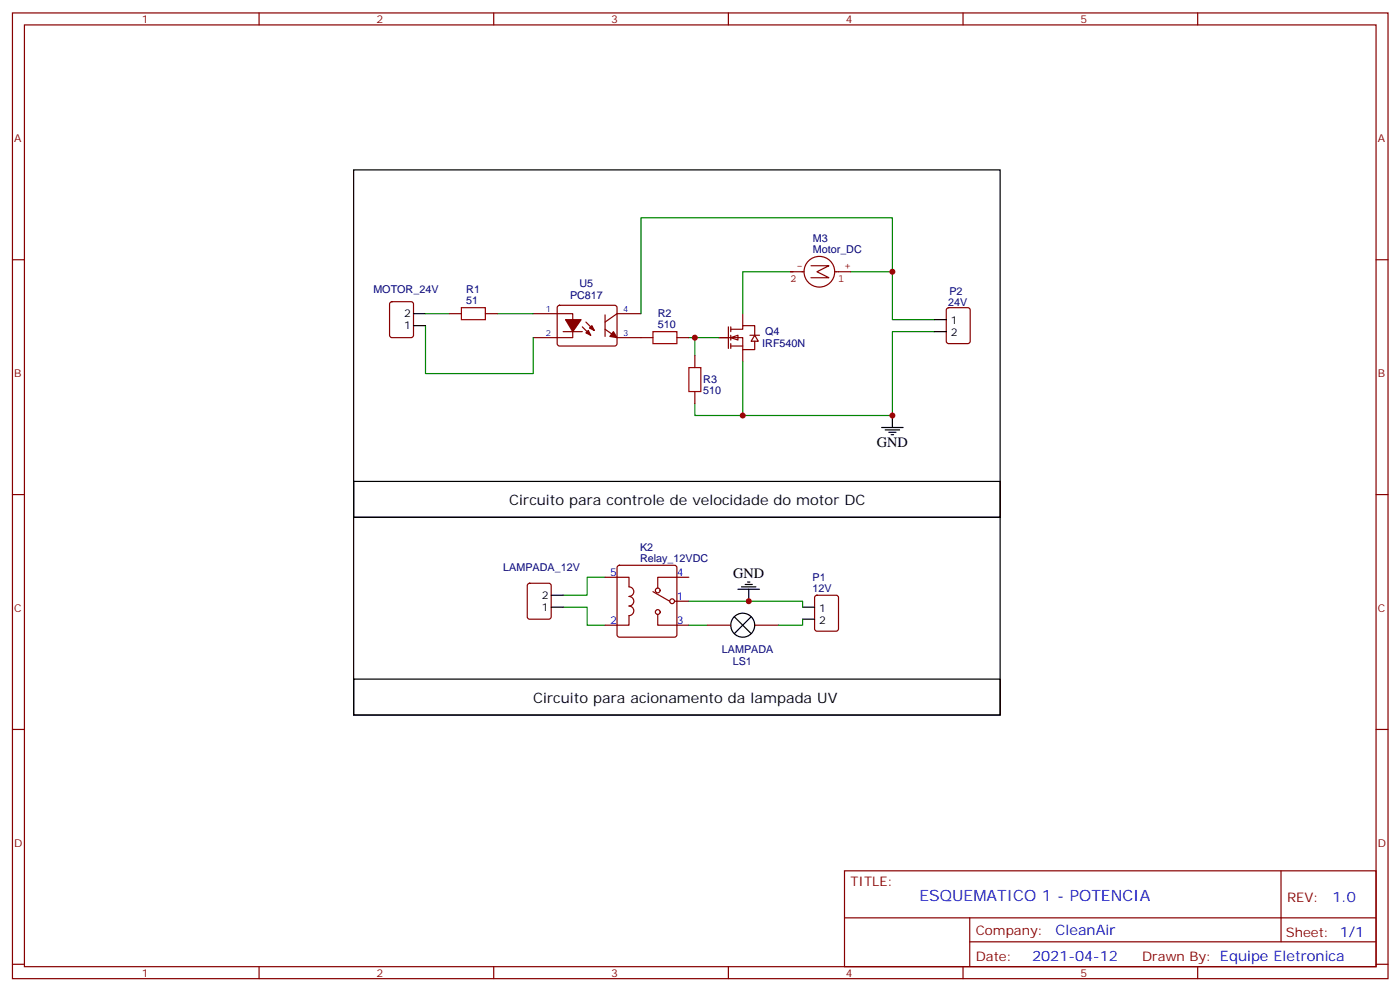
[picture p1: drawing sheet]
<svg xmlns="http://www.w3.org/2000/svg" width="413mm" height="292mm" viewBox="0 0 413 292" stroke-linecap="round" stroke-linejoin="round" font-family="sans-serif">
<g fill="none" stroke="#870000" stroke-width=".35">
<path d="M3.7 3.8h405.3v284.3h-405.3zM7.2 7.3h398.3v277.3h-398.3zM76.3 3.8v3.5M145.5 3.8v3.5M214.6 3.8v3.5M283.8 3.8v3.5M352.9 3.8v3.5M3.7 76.5h3.5M405.5 76.5h3.5M3.7 145.6h3.5M405.5 145.6h3.5M155.6 171.9l.5-.2h5.6l.7 .5v9.4l-.4 .7h-5.9l-.7-.4v-9.5z"/>
<path d="M178.3 170h7v2.8a1.41 1.41 0 0 1 1.5 1.4 1.41 1.41 0 0 1-1.5 1.4 1.41 1.41 0 0 1 1.5 1.4 1.41 1.41 0 0 1-1.5 1.4 1.41 1.41 0 0 1 1.5 1.4 1.41 1.41 0 0 1-1.5 1.5v2.8h-7M182.1 166.6l.4-.2h16.3l.5 .2 .2 .5v19.8l-.3 .5-.4 .2h-16.3l-.5-.2-.2-.5v-19.8zM192.4 174.2l4.9 2.8M198.8 177h4.2M203 170h-9.2v3.1M240.3 175.5l.4-.2h5.7l.6 .4 .1 9.4-.5 .7h-5.9l-.6-.4-.1-9.4zM193.8 180.9v3.2h9.2M208.3 184.1h7M222.4 184.1h7M3.7 214.8h3.5M405.5 214.8h3.5M248.8 256.4h156.7v28.2h-156.7z"/>
<path d="M377.5 256.4v20.9M248.9 270.2h156.5M285.8 277.3h119.6M285.8 270.2v14.2M3.7 283.9h3.5M76.3 284.6v3.5M145.5 284.6v3.5M214.6 284.6v3.5M283.8 284.6v3.5M352.9 284.6v3.5M405.5 283.9h3.5"/>
<circle cx="193.8" cy="173.8" r=".71"/>
<circle cx="198" cy="177" r=".71"/>
<circle cx="193.8" cy="180.2" r=".71"/>
</g>
<path d="M165.9 178.8h7.1v5.3h5.3M178.3 170h-5.3v5.3h-7.1M203 177h33.5v1.8M203 184.1h5.3M236.5 182.3v1.8h-7.1" fill="none" stroke="#008700" stroke-width=".35"/>
<g fill="none" stroke="#000" stroke-width=".35">
<path d="M162.4 178.8h3.5M162.4 175.3h3.5M217.5 173.5h6.3M218.5 172.8h4.2M219.6 172.1h2.1M220.3 171.4h.7M220.6 173.5v3.5M236.5 178.8h3.5M216.4 181.6l4.9 4.9M221.3 181.6l-4.9 4.9M236.5 182.3h3.5"/>
<circle cx="218.9" cy="184.1" r="3.5"/>
</g>
<g fill="#fff" stroke="#870000" stroke-width=".35">
<path d="M215.3 99.4l2.2-.7v1.4z"/>
<path d="M222.4 98.7l1 1.8h-2.1z"/>
</g>
<g fill="none" stroke="#870000" stroke-width=".35">
<path d="M115 89l.5-.2h5.6l.7 .5v9.4l-.4 .7h-5.9l-.7-.4v-9.5zM132.4 92.4h3.6M143 92.4h3.5M157.1 92.4h11.7v7h-11.7M164.4 90.1l.5-.2h16.5l.4 .7v10.9l-.7 .4-16.5-.1-.4-.6v-10.6zM165.9 97.6h5.7M171.6 96.2l2.5 2.5M172.6 94.8l2.5 2.5M178.3 96.9l3.5 2.5h10.6M178.3 92.7v6.4M188.9 92.4h-7.1l-3.5 2.4M199.5 99.4h3.5"/>
<path d="M211.8 99.4h7.1v3.5h3.5v-2.4M214.6 96.2v6.4M215.3 96.9h3.6v-1h3.5v2.8M215.3 96.2v1.4M215.3 98.7v1.4M218.9 92.4v3.5M221 98.7h2.8M279.1 90.8l.4-.2h5.7l.6 .4 .1 9.5-.5 .6-5.9 .1-.6-.5-.1-9.4zM204.8 104.7v3.5M204.8 115.3v3.5M215.3 101.9h3.6M215.3 101.2v1.4"/>
<path d="M218.9 102.9v3.6"/>
</g>
<g fill="#870000" stroke="#870000" stroke-width=".35">
<path d="M166.7 94.1h4.5l-2.4 3.5z"/>
<path d="M173.7 96.6l.7-.7 .7 1.4z"/>
<path d="M172.6 98l.8-.7 .7 1.4z"/>
<path d="M180.8 97.6l1 1.8-2.1-.3z"/>
</g>
<path d="M125.4 95.9v14.1h31.7v-10.6M125.4 92.4h7M146.5 92.4h10.6M203 99.4h8.8M204.8 99.4v5.3M233 80h-14.1v12.4M250.6 80h12.4v14.1h12.3M263 80v-15.9h-74.1v28.3M275.3 97.6h-12.3v24.7h-44.1v-15.8M204.8 118.8v3.5h14.1" fill="none" stroke="#008700" stroke-width=".35"/>
<g fill="none" stroke="#000" stroke-width=".35">
<path d="M104.2 50h190.5v102.3h-190.5zM121.8 95.9h3.6M121.8 92.4h3.6M275.3 94.1h3.5M275.3 97.6h3.5M259.8 125.9h6.3M260.8 126.6h4.3M261.9 127.3h2.1M262.6 128h.7M263 122.3v3.6M104.2 152.3h190.5v58.2h-190.5zM104.2 141.7h190.5v10.6h-190.5z"/>
<path d="M104.2 200h190.5v10.5h-190.5z"/>
</g>
<path d="M239 78.2h5.3l-3.6 1.8 3.6 1.8h-5.3M233 80h3.9M241.2 84.5a4.5 4.5 0 0 1-3.7-6.6 4.5 4.5 0 0 1 7.6-.5 4.5 4.5 0 0 1-2.8 7.1h-.9M246 80h4.6" fill="none" stroke="#850000" stroke-width=".35"/>
<path d="M136 90.6h7v3.5h-7zM192.4 97.6h7.1v3.6h-7.1zM203 108.2h3.5v7.1h-3.5z" fill="none" stroke="#a10000" stroke-width=".35"/>
<g fill="#c00">
<circle cx="220.6" cy="177" r=".88"/>
<circle cx="263" cy="80" r=".88"/>
<circle cx="263" cy="122.3" r=".88"/>
<circle cx="204.8" cy="99.4" r=".88"/>
<circle cx="218.9" cy="122.3" r=".88"/>
</g>
<text font-size="4.6" fill="#00f" x="270.9" y="265.4">ESQUEMATICO 1 - POTENCIA</text>
<g font-size="4.2">
<text x="258.4" y="131.5">GND</text>
<text x="150.1" y="148.8">Circuito para controle de velocidade do motor DC</text>
<text x="216" y="170.2">GND</text>
<text x="157.1" y="207">Circuito para acionamento da lampada UV</text>
</g>
<g font-size="4.2" fill="#00f">
<text x="392.6" y="265.7">1.0</text>
<text x="311" y="275.2">CleanAir</text>
<text x="304.1" y="283">2021-04-12</text>
</g>
<g font-size="3.9" fill="#800">
<text x="250.6" y="261">TITLE:</text>
<text x="379.2" y="265.7">REV:</text>
<text x="287.5" y="275.2">Company:</text>
<text x="378.9" y="275.8">Sheet: 1/1</text>
<text x="287.5" y="282.9">Date:</text>
<text x="336.6" y="282.9">Drawn By: Equipe Eletronica</text>
</g>
<g font-size="3.2" fill="#800">
<text x="41.8" y="6.8">1</text>
<text x="110.9" y="6.8">2</text>
<text x="180.1" y="6.8">3</text>
<text x="249.2" y="6.8">4</text>
<text x="318.3" y="6.8">5</text>
<text x="4.2" y="41.9">A</text>
<text x="406" y="41.9">A</text>
<text x="4.2" y="111.1">B</text>
<text x="406" y="111.1">B</text>
<text x="4.2" y="180.2">C</text>
<text x="406" y="180.2">C</text>
<text x="4.2" y="249.3">D</text>
<text x="406" y="249.3">D</text>
<text x="41.8" y="287.6">1</text>
<text x="110.9" y="287.6">2</text>
<text x="180.1" y="287.6">3</text>
<text x="249.2" y="287.6">4</text>
<text x="318.3" y="287.6">5</text>
</g>
<g font-size="3.2" fill="#000080">
<text x="239.5" y="71.3">M3</text>
<text x="239.5" y="74.4">Motor_DC</text>
<text x="110" y="86.4">MOTOR_24V</text>
<text x="137.4" y="89.5">51</text>
<text x="137.4" y="86.4">R1</text>
<text x="168" y="88.1">PC817</text>
<text x="170.7" y="84.6">U5</text>
<text x="279.4" y="90">24V</text>
<text x="279.8" y="86.9">P2</text>
<text x="193.8" y="93.4">R2</text>
<text x="193.8" y="96.6">510</text>
<text x="225.5" y="98.7">Q4</text>
<text x="224.6" y="102.2">IRF540N</text>
<text x="207.2" y="112.8">R3</text>
<text x="207.2" y="116">510</text>
<text x="188.6" y="165.4">Relay_12VDC</text>
<text x="188.6" y="162.2">K2</text>
<text x="148.3" y="168.2">LAMPADA_12V</text>
<text x="239.4" y="171">P1</text>
<text x="239.4" y="174.2">12V</text>
<text x="212.7" y="192.3">LAMPADA</text>
<text x="215.9" y="195.8">LS1</text>
</g>
<g font-size="3.2" fill="#840000">
<text x="232.8" y="83">2</text>
<text x="234.7" y="79.3">-</text>
<text x="246.9" y="83">1</text>
<text x="248.8" y="79.3">+</text>
</g>
<g font-size="3.2">
<text x="119.1" y="93.4">2</text>
<text x="280.1" y="95.5">1</text>
<text x="119.1" y="96.9">1</text>
<text x="280.1" y="99.1">2</text>
<text x="159.7" y="179.8">1</text>
<text x="159.7" y="176.3">2</text>
<text x="241.3" y="180.2">1</text>
<text x="241.3" y="183.7">2</text>
</g>
<g font-size="3.2" fill="#00f">
<text x="179.8" y="169.6">5</text>
<text x="199.5" y="169.6">4</text>
<text x="199.5" y="176.7">1</text>
<text x="179.8" y="183.7">2</text>
<text x="199.5" y="183.7">3</text>
</g>
<g font-size="2.5" fill="#00f">
<text x="160.8" y="92">1</text>
<text x="183.6" y="92">4</text>
<text x="160.8" y="99.1">2</text>
<text x="183.6" y="99.1">3</text>
</g>
</svg>
